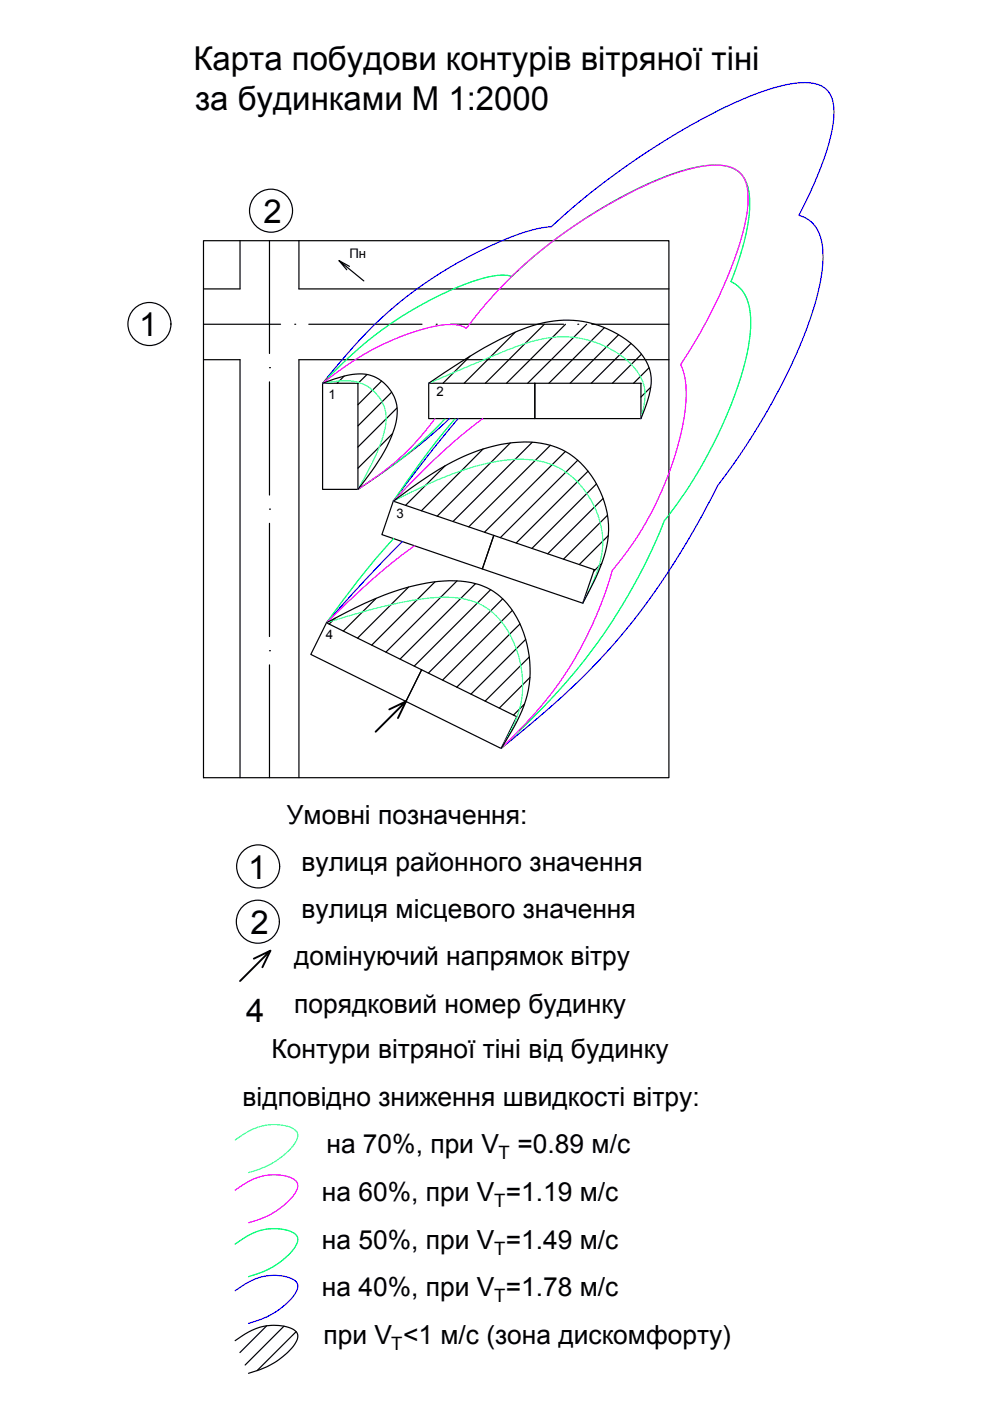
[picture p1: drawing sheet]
<svg xmlns="http://www.w3.org/2000/svg" width="210mm" height="297mm" viewBox="0 0 210 297" stroke-linecap="round" stroke-linejoin="round" font-family="sans-serif">
<g fill="none" stroke="#000" stroke-width=".25">
<path d="M50.9 51v10.3h-7.8M57.1 51v24M63.4 51v10.3h78.4M71.9 55.3l2.2 1.2M73.5 57.2l-1.6-1.9 5.2 4.3M43.1 76.3h7.8v88.6M43.1 68.7h16.4M57.1 78h.1M62.5 68.7h.1M65.5 68.7h24M92.5 68.7h.1M95.5 68.7h24"/>
<path d="M122.5 68.7h.1M125.5 68.7h16.3M141.8 76.3h-78.4v88.6M57.1 81v24M57.1 108h.1M57.1 111v24M57.1 138h.1M57.1 141v23.9"/>
</g>
<path d="M68.4 81.3h7.5v22.5h-7.5zM90.9 81.3h22.5v7.5h-22.5zM113.4 81.3h22.5v7.5h-22.5zM83.4 106.3l21.3 7.2-2.4 7.1-21.3-7.3zM104.7 113.5l21.3 7.3-2.4 7.1-21.3-7.3zM69.2 132l20.2 10-3.3 6.7-20.2-10zM89.4 142l20.2 10-3.4 6.7-20.1-10z" fill="none" stroke="#000" stroke-width=".25"/>
<g fill="none" stroke="#000" stroke-width=".25">
<path d="M73 79.7l-1.5 1.6M77.8 79.4l-1.9 1.9M99.6 75.5l-5.7 5.8M109.2 70.4l-10.8 10.9M115.4 68.7l-12.5 12.6M119.9 68.7l-12.5 12.6M124.4 68.7l-12.5 12.6M128.2 69.5l-11.8 11.8M131.2 71l-10.3 10.3M133.8 72.8l-8.4 8.5M136 75.1l-6.2 6.2M137.6 78l-3.3 3.3"/>
<path d="M68.4 81.3a21.3 21.3 0 0 1 8-2 8.3 8.3 0 0 1 7.3 11.4 35.6 35.6 0 0 1-6.3 11.1l-1.5 2M80.9 80.8l-5 5M83 83.1l-7.1 7.2M83.2 91.9l-7.3 7.4M84.2 86.5l-8.3 8.3M90.9 81.3a111.5 111.5 0 0 1 18.9-11.1 23 23 0 0 1 19.1-.4 16.3 16.3 0 0 1 8.5 7.5 9.6 9.6 0 0 1 0 7.5l-1.5 4M94.4 98.8l-8.4 8.3M102.4 95.2l-13 13.1M108.2 93.9l-15.5 15.5M112.8 93.8l-16.8 16.8M116.7 94.4l-17.3 17.3M119.9 95.7l-17.2 17.1"/>
<path d="M122.5 97.6l-16.4 16.4M124.7 99.9l-15.3 15.2M136 88.6l-.1 .1M138 82.1l-2.1 2.1M83.4 106.3a71.6 71.6 0 0 1 14.8-9.5 29.9 29.9 0 0 1 16.5-2.8 16.2 16.2 0 0 1 12.5 10.1 19.1 19.1 0 0 1 .1 16.2l-1 2.2-2.7 5.4M126.5 102.6l-13.7 13.7M127.6 119.4l-1.7 1.8M127.9 105.7l-11.8 11.7M128.8 109.2l-9.3 9.4M129 113.6l-6.2 6.1M69.2 132a80.2 80.2 0 0 1 16.6-7.3 28.4 28.4 0 0 1 15.8-.7 14.2 14.2 0 0 1 8.5 7.9 23.2 23.2 0 0 1-1.5 22.8l-2.4 4M71 131.1l-1.2 1.2"/>
<path d="M79.7 126.9l-6.9 6.9M86.6 124.5l-10.8 10.8M92.2 123.4l-13.4 13.4M96.9 123.1l-15.1 15.2M100.8 123.7l-16 16M104 125l-16.2 16.2M106.6 127l-15.8 15.7M108.6 129.4l-14.8 14.8M110.2 132.3l-13.4 13.4M111.4 135.6l-11.5 11.6M112.2 139.3l-9.3 9.4M111.2 149.3l-2.3 2.3"/>
<path d="M112.4 143.6l-6.5 6.5M49.9 284.2a13.3 13.3 0 0 1 7.6-3.2 7.4 7.4 0 0 1 5.3 1.4 2.14 2.14 0 0 1-.3 2.6 16.9 16.9 0 0 1-9.8 6.2M56.5 281.1l-5.6 5.7M60.2 281.2l-8.2 8.2M62.8 282.3l-8.3 8.3"/>
</g>
<!-- layer: 0 -->
<g fill="none" stroke="#000" stroke-width=".25">
<path d="M43.1 51h98.7v113.9h-98.7z"/>
<circle cx="57.5" cy="44.7" r="4.6"/>
<circle cx="31.7" cy="68.7" r="4.6"/>
<circle cx="54.7" cy="195.4" r="4.6"/>
<circle cx="54.7" cy="183.7" r="4.6"/>
</g>
<path d="M68.4 81.3a102 102 0 0 1 19.7-19.8 79.9 79.9 0 0 1 25.2-12.9l3.6-.5a153 153 0 0 1 41.6-27.5 34.1 34.1 0 0 1 11.6-3.1 6.2 6.2 0 0 1 5.7 2.1 10.5 10.5 0 0 1 .7 7.5 68.8 68.8 0 0 1-7.1 18.6 6.8 6.8 0 0 1 4.9 5.9 31.8 31.8 0 0 1-1.8 13.9 127.6 127.6 0 0 1-20.4 37.5 149.3 149.3 0 0 1-29.7 41.7 238.6 238.6 0 0 1-16.2 14M95.3 88.8a132.6 132.6 0 0 1-19.4 15M97.1 88.8l-5.3 6.5-8.4 11M85.3 114.8l-8.4 8.7-7.7 8.5M49.9 273.7a13.3 13.3 0 0 1 7.6-3.3 7.4 7.4 0 0 1 5.3 1.4 2.14 2.14 0 0 1-.3 2.6 16.9 16.9 0 0 1-9.8 6.2" fill="none" stroke="#00f" stroke-width=".25"/>
<path d="M68.4 81.3a80.6 80.6 0 0 1 31-21.4l1.6-.5a13.5 13.5 0 0 1 7.5-.8 102.2 102.2 0 0 1 34.3-21.8 23.3 23.3 0 0 1 10.7-1.7 5.9 5.9 0 0 1 5.3 5.6 32 32 0 0 1-1.9 13.6l-1.9 5.4a7.7 7.7 0 0 1 4.1 6.8 38.1 38.1 0 0 1-2.7 15.5 97.9 97.9 0 0 1-15.6 28.4 120.4 120.4 0 0 1-30 43.9l-4.6 4.4M94.4 88.8a89.5 89.5 0 0 1-18.5 15M96.5 88.8l-5.3 6.5-7.8 11M83.4 114.2a176.2 176.2 0 0 0-14.2 17.8M49.9 263.8a13.3 13.3 0 0 1 7.1-3.3 8.1 8.1 0 0 1 5.8 1.4 2.14 2.14 0 0 1-.3 2.6 16.9 16.9 0 0 1-9.8 6.2" fill="none" stroke="#0f0" stroke-width=".25"/>
<path d="M68.4 81.3a57.5 57.5 0 0 1 23.8-12.1 9.6 9.6 0 0 1 6.4 .2l.3 .2a98.9 98.9 0 0 1 44.5-32.9 21.1 21.1 0 0 1 11.1-1.4 5.5 5.5 0 0 1 4.1 5.8 39 39 0 0 1-3.5 15.4 109.5 109.5 0 0 1-10.8 20.8 17.3 17.3 0 0 1 1 9.8 69.1 69.1 0 0 1-15.5 33.8 76.7 76.7 0 0 1-20.2 34.4l-3.4 3.4M92.2 88.8a56 56 0 0 1-16.3 15M102.3 88.8a140.2 140.2 0 0 0-18.9 17.5M87.9 115.7a121.5 121.5 0 0 0-14.4 12.2l-4.3 4.1M49.9 252.3a13.2 13.2 0 0 1 7.6-3.2 7.4 7.4 0 0 1 5.3 1.3 2.17 2.17 0 0 1-.3 2.7 17 17 0 0 1-9.8 6.1" fill="none" stroke="#f0f" stroke-width=".25"/>
<path d="M68.4 81.3l2.2-.4a10.2 10.2 0 0 1 7.7 1.2 8.3 8.3 0 0 1 3 10.1 52.5 52.5 0 0 1-5.4 11.6M90.9 81.3l13.2-5.7a47.7 47.7 0 0 1 11.9-3.9 20.6 20.6 0 0 1 19 6.9 9.1 9.1 0 0 1 1.3 8.4l-.4 1.8M83.4 106.3a82.6 82.6 0 0 1 18.9-7.8 24.3 24.3 0 0 1 15.1 .2 18.2 18.2 0 0 1 9.9 20.1l-1.4 4.1-2.3 5M69.2 132a111.1 111.1 0 0 1 22.6-5.3 17.4 17.4 0 0 1 11.5 2.3 19.2 19.2 0 0 1 7.3 13.6 21 21 0 0 1-3.3 14.3l-1.1 1.8M49.9 241.7a13.2 13.2 0 0 1 7.6-3.3 7.3 7.3 0 0 1 5.3 1.4 2.14 2.14 0 0 1-.3 2.7 17.2 17.2 0 0 1-9.8 6.1" fill="none" stroke="#0ff" stroke-width=".25"/>
<!-- layer: 0 -->
<path d="M82.5 150.4l3.6-1.7-6.5 6.5M86.1 148.7l-1.7 3.6M53.8 203.3l3.5-1.7-6.4 6.4M57.3 201.6l-1.7 3.5" fill="none" stroke="#000" stroke-width=".4"/>
<g font-size="7">
<text x="41" y="14.8">Карта побудови контурів вітряної тіні</text>
<text x="41.4" y="23.2">за будинками М 1:2000</text>
<text x="55.9" y="47.2">2</text>
<text x="29.5" y="71.3">1</text>
<text x="52.6" y="186.3">1</text>
<text x="53.1" y="198">2</text>
<text x="52.2" y="216.6">4</text>
</g>
<g font-size="5.6">
<text x="60.8" y="174.6">Умовні позначення:</text>
<text x="63.9" y="184.6">вулиця районного значення</text>
<text x="63.9" y="194.6">вулиця місцевого значення</text>
<text x="62.4" y="204.6">домінуючий напрямок вітру</text>
<text x="62.4" y="214.7">порядковий номер будинку</text>
<text x="57.6" y="224.3">Контури вітряної тіні від будинку</text>
<text x="51.4" y="234.5">відповідно зниження швидкості вітру:</text>
<text x="69.2" y="244.5">на 70%, при V</text>
<text x="109.7" y="244.5">=0.89 м/с</text>
<text x="68.2" y="254.6">на 60%, при V =1.19 м/с</text>
<text x="68.2" y="264.8">на 50%, при V =1.49 м/с</text>
<text x="68.2" y="274.9">на 40%, при V =1.78 м/с</text>
<text x="68.6" y="285">при V &lt;1 м/с (зона дискомфорту)</text>
</g>
<g font-size="3.9">
<text x="105.7" y="245.8">T</text>
<text x="104.7" y="255.9">T</text>
<text x="104.7" y="266">T</text>
<text x="104.7" y="276.1">T</text>
<text x="83" y="286.3">T</text>
</g>
<g font-size="2.8">
<text x="74.1" y="54.7">Пн</text>
<text x="92.6" y="83.9">2</text>
<text x="69.7" y="84.6">1</text>
<text x="84.1" y="109.9">3</text>
<text x="69.1" y="135.5">4</text>
</g>
</svg>
